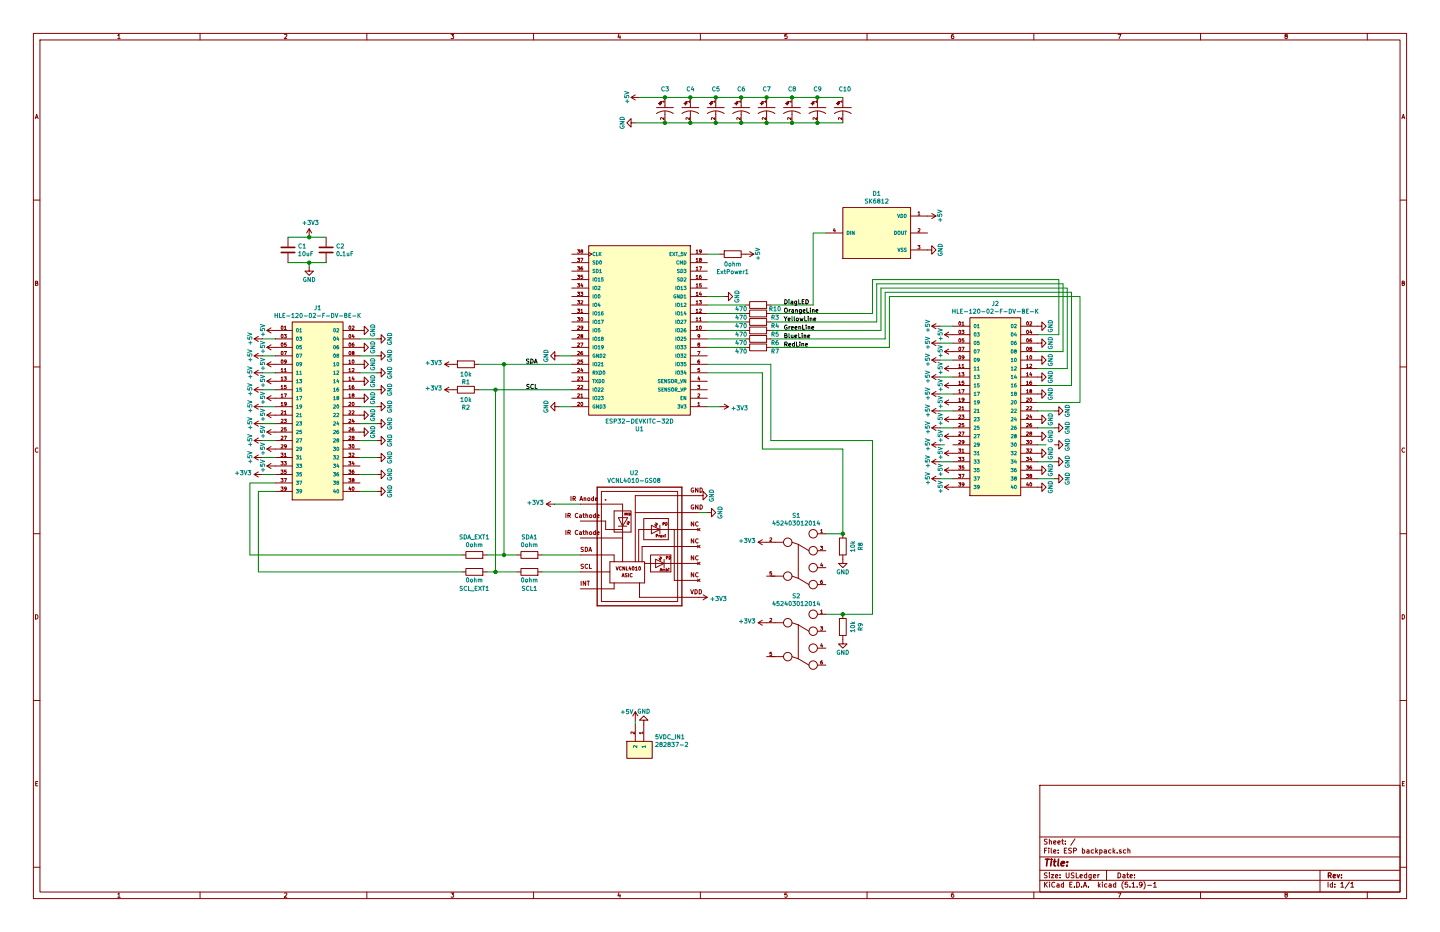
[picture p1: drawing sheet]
EESchema Schematic File Version 4
EELAYER 30 0
EELAYER END
$Descr USLedger 17000 11000
encoding utf-8
Sheet 1 1
Title ""
Date ""
Rev ""
Comp ""
Comment1 ""
Comment2 ""
Comment3 ""
Comment4 ""
$EndDescr
$Comp
L power:+5V #PWR049
U 1 1
P 7500 8500
F 0 "#PWR049" H 7500 8350 50  0001 C CNN
F 1 "+5V" H 7400 8600 50  0000 C CNN
F 2 "" H 7500 8500 50  0001 C CNN
F 3 "" H 7500 8500 50  0001 C CNN
	1    7500 8500
	1    0    0    -1  
$EndComp
Wire Wire Line
	7500 8500 7500 8550
$Comp
L power:GND #PWR050
U 1 1
P 7600 8550
F 0 "#PWR050" H 7600 8300 50  0001 C CNN
F 1 "GND" H 7600 8400 50  0000 C CNN
F 2 "" H 7600 8550 50  0001 C CNN
F 3 "" H 7600 8550 50  0001 C CNN
	1    7600 8550
	-1   0    0    1   
$EndComp
Wire Wire Line
	8500 3000 8350 3000
$Comp
L power:GND #PWR047
U 1 1
P 6600 4800
F 0 "#PWR047" H 6600 4550 50  0001 C CNN
F 1 "GND" H 6600 4650 50  0000 C CNN
F 2 "" H 6600 4800 50  0001 C CNN
F 3 "" H 6600 4800 50  0001 C CNN
	1    6600 4800
	0    1    1    0   
$EndComp
$Comp
L power:GND #PWR046
U 1 1
P 6600 4200
F 0 "#PWR046" H 6600 3950 50  0001 C CNN
F 1 "GND" H 6600 4050 50  0000 C CNN
F 2 "" H 6600 4200 50  0001 C CNN
F 3 "" H 6600 4200 50  0001 C CNN
	1    6600 4200
	0    1    1    0   
$EndComp
Wire Wire Line
	6750 4200 6600 4200
Text Label 9250 4100 0    50   ~ 0
RedLine
Text Label 9250 4000 0    50   ~ 0
BlueLine
Text Label 9250 3900 0    50   ~ 0
GreenLine
Text Label 9250 3800 0    50   ~ 0
YellowLine
Text Label 9250 3700 0    50   ~ 0
OrangeLine
$Comp
L power:+5V #PWR078
U 1 1
P 11250 5750
F 0 "#PWR078" H 11250 5600 50  0001 C CNN
F 1 "+5V" H 11250 5900 50  0000 C CNN
F 2 "" H 11250 5750 50  0001 C CNN
F 3 "" H 11250 5750 50  0001 C CNN
	1    11250 5750
	0    -1   -1   0   
$EndComp
$Comp
L power:+5V #PWR079
U 1 1
P 11250 5550
F 0 "#PWR079" H 11250 5400 50  0001 C CNN
F 1 "+5V" H 11250 5700 50  0000 C CNN
F 2 "" H 11250 5550 50  0001 C CNN
F 3 "" H 11250 5550 50  0001 C CNN
	1    11250 5550
	0    -1   -1   0   
$EndComp
$Comp
L power:+5V #PWR080
U 1 1
P 11250 5350
F 0 "#PWR080" H 11250 5200 50  0001 C CNN
F 1 "+5V" H 11250 5500 50  0000 C CNN
F 2 "" H 11250 5350 50  0001 C CNN
F 3 "" H 11250 5350 50  0001 C CNN
	1    11250 5350
	0    -1   -1   0   
$EndComp
$Comp
L power:+5V #PWR081
U 1 1
P 11250 5150
F 0 "#PWR081" H 11250 5000 50  0001 C CNN
F 1 "+5V" H 11250 5300 50  0000 C CNN
F 2 "" H 11250 5150 50  0001 C CNN
F 3 "" H 11250 5150 50  0001 C CNN
	1    11250 5150
	0    -1   -1   0   
$EndComp
$Comp
L power:+5V #PWR082
U 1 1
P 11250 4950
F 0 "#PWR082" H 11250 4800 50  0001 C CNN
F 1 "+5V" H 11250 5100 50  0000 C CNN
F 2 "" H 11250 4950 50  0001 C CNN
F 3 "" H 11250 4950 50  0001 C CNN
	1    11250 4950
	0    -1   -1   0   
$EndComp
$Comp
L power:+5V #PWR088
U 1 1
P 11100 5650
F 0 "#PWR088" H 11100 5500 50  0001 C CNN
F 1 "+5V" H 11100 5800 50  0000 C CNN
F 2 "" H 11100 5650 50  0001 C CNN
F 3 "" H 11100 5650 50  0001 C CNN
	1    11100 5650
	0    -1   -1   0   
$EndComp
$Comp
L power:+5V #PWR089
U 1 1
P 11100 5450
F 0 "#PWR089" H 11100 5300 50  0001 C CNN
F 1 "+5V" H 11100 5600 50  0000 C CNN
F 2 "" H 11100 5450 50  0001 C CNN
F 3 "" H 11100 5450 50  0001 C CNN
	1    11100 5450
	0    -1   -1   0   
$EndComp
$Comp
L power:+5V #PWR090
U 1 1
P 11100 5250
F 0 "#PWR090" H 11100 5100 50  0001 C CNN
F 1 "+5V" H 11100 5400 50  0000 C CNN
F 2 "" H 11100 5250 50  0001 C CNN
F 3 "" H 11100 5250 50  0001 C CNN
	1    11100 5250
	0    -1   -1   0   
$EndComp
$Comp
L power:+5V #PWR091
U 1 1
P 11100 5050
F 0 "#PWR091" H 11100 4900 50  0001 C CNN
F 1 "+5V" H 11100 5200 50  0000 C CNN
F 2 "" H 11100 5050 50  0001 C CNN
F 3 "" H 11100 5050 50  0001 C CNN
	1    11100 5050
	0    -1   -1   0   
$EndComp
$Comp
L power:+5V #PWR092
U 1 1
P 11100 4850
F 0 "#PWR092" H 11100 4700 50  0001 C CNN
F 1 "+5V" H 11100 5000 50  0000 C CNN
F 2 "" H 11100 4850 50  0001 C CNN
F 3 "" H 11100 4850 50  0001 C CNN
	1    11100 4850
	0    -1   -1   0   
$EndComp
Wire Wire Line
	11100 5650 11250 5650
Wire Wire Line
	11100 5450 11250 5450
Wire Wire Line
	11100 5250 11150 5250
Wire Wire Line
	11100 5050 11250 5050
Wire Wire Line
	11100 4850 11250 4850
$Comp
L power:+5V #PWR011
U 1 1
P 3250 3900
F 0 "#PWR011" H 3250 3750 50  0001 C CNN
F 1 "+5V" H 3250 4050 50  0000 C CNN
F 2 "" H 3250 3900 50  0001 C CNN
F 3 "" H 3250 3900 50  0001 C CNN
	1    3250 3900
	0    -1   -1   0   
$EndComp
$Comp
L power:+5V #PWR01
U 1 1
P 3100 4000
F 0 "#PWR01" H 3100 3850 50  0001 C CNN
F 1 "+5V" H 3100 4150 50  0000 C CNN
F 2 "" H 3100 4000 50  0001 C CNN
F 3 "" H 3100 4000 50  0001 C CNN
	1    3100 4000
	0    -1   -1   0   
$EndComp
$Comp
L power:+5V #PWR012
U 1 1
P 3250 4100
F 0 "#PWR012" H 3250 3950 50  0001 C CNN
F 1 "+5V" H 3250 4250 50  0000 C CNN
F 2 "" H 3250 4100 50  0001 C CNN
F 3 "" H 3250 4100 50  0001 C CNN
	1    3250 4100
	0    -1   -1   0   
$EndComp
$Comp
L power:+5V #PWR013
U 1 1
P 3250 4300
F 0 "#PWR013" H 3250 4150 50  0001 C CNN
F 1 "+5V" H 3250 4450 50  0000 C CNN
F 2 "" H 3250 4300 50  0001 C CNN
F 3 "" H 3250 4300 50  0001 C CNN
	1    3250 4300
	0    -1   -1   0   
$EndComp
$Comp
L power:+5V #PWR014
U 1 1
P 3250 4500
F 0 "#PWR014" H 3250 4350 50  0001 C CNN
F 1 "+5V" H 3250 4650 50  0000 C CNN
F 2 "" H 3250 4500 50  0001 C CNN
F 3 "" H 3250 4500 50  0001 C CNN
	1    3250 4500
	0    -1   -1   0   
$EndComp
$Comp
L power:+5V #PWR015
U 1 1
P 3250 4700
F 0 "#PWR015" H 3250 4550 50  0001 C CNN
F 1 "+5V" H 3250 4850 50  0000 C CNN
F 2 "" H 3250 4700 50  0001 C CNN
F 3 "" H 3250 4700 50  0001 C CNN
	1    3250 4700
	0    -1   -1   0   
$EndComp
$Comp
L power:+5V #PWR016
U 1 1
P 3250 4900
F 0 "#PWR016" H 3250 4750 50  0001 C CNN
F 1 "+5V" H 3250 5050 50  0000 C CNN
F 2 "" H 3250 4900 50  0001 C CNN
F 3 "" H 3250 4900 50  0001 C CNN
	1    3250 4900
	0    -1   -1   0   
$EndComp
$Comp
L power:+5V #PWR017
U 1 1
P 3250 5100
F 0 "#PWR017" H 3250 4950 50  0001 C CNN
F 1 "+5V" H 3250 5250 50  0000 C CNN
F 2 "" H 3250 5100 50  0001 C CNN
F 3 "" H 3250 5100 50  0001 C CNN
	1    3250 5100
	0    -1   -1   0   
$EndComp
$Comp
L power:+5V #PWR018
U 1 1
P 3250 5300
F 0 "#PWR018" H 3250 5150 50  0001 C CNN
F 1 "+5V" H 3250 5450 50  0000 C CNN
F 2 "" H 3250 5300 50  0001 C CNN
F 3 "" H 3250 5300 50  0001 C CNN
	1    3250 5300
	0    -1   -1   0   
$EndComp
$Comp
L power:+5V #PWR019
U 1 1
P 3250 5500
F 0 "#PWR019" H 3250 5350 50  0001 C CNN
F 1 "+5V" H 3250 5650 50  0000 C CNN
F 2 "" H 3250 5500 50  0001 C CNN
F 3 "" H 3250 5500 50  0001 C CNN
	1    3250 5500
	0    -1   -1   0   
$EndComp
$Comp
L power:+5V #PWR02
U 1 1
P 3100 4200
F 0 "#PWR02" H 3100 4050 50  0001 C CNN
F 1 "+5V" H 3100 4350 50  0000 C CNN
F 2 "" H 3100 4200 50  0001 C CNN
F 3 "" H 3100 4200 50  0001 C CNN
	1    3100 4200
	0    -1   -1   0   
$EndComp
$Comp
L power:+5V #PWR03
U 1 1
P 3100 4400
F 0 "#PWR03" H 3100 4250 50  0001 C CNN
F 1 "+5V" H 3100 4550 50  0000 C CNN
F 2 "" H 3100 4400 50  0001 C CNN
F 3 "" H 3100 4400 50  0001 C CNN
	1    3100 4400
	0    -1   -1   0   
$EndComp
$Comp
L power:+5V #PWR04
U 1 1
P 3100 4600
F 0 "#PWR04" H 3100 4450 50  0001 C CNN
F 1 "+5V" H 3100 4750 50  0000 C CNN
F 2 "" H 3100 4600 50  0001 C CNN
F 3 "" H 3100 4600 50  0001 C CNN
	1    3100 4600
	0    -1   -1   0   
$EndComp
$Comp
L power:+5V #PWR05
U 1 1
P 3100 4800
F 0 "#PWR05" H 3100 4650 50  0001 C CNN
F 1 "+5V" H 3100 4950 50  0000 C CNN
F 2 "" H 3100 4800 50  0001 C CNN
F 3 "" H 3100 4800 50  0001 C CNN
	1    3100 4800
	0    -1   -1   0   
$EndComp
$Comp
L power:+5V #PWR06
U 1 1
P 3100 5000
F 0 "#PWR06" H 3100 4850 50  0001 C CNN
F 1 "+5V" H 3100 5150 50  0000 C CNN
F 2 "" H 3100 5000 50  0001 C CNN
F 3 "" H 3100 5000 50  0001 C CNN
	1    3100 5000
	0    -1   -1   0   
$EndComp
$Comp
L power:+5V #PWR07
U 1 1
P 3100 5200
F 0 "#PWR07" H 3100 5050 50  0001 C CNN
F 1 "+5V" H 3100 5350 50  0000 C CNN
F 2 "" H 3100 5200 50  0001 C CNN
F 3 "" H 3100 5200 50  0001 C CNN
	1    3100 5200
	0    -1   -1   0   
$EndComp
$Comp
L power:+5V #PWR08
U 1 1
P 3100 5400
F 0 "#PWR08" H 3100 5250 50  0001 C CNN
F 1 "+5V" H 3100 5550 50  0000 C CNN
F 2 "" H 3100 5400 50  0001 C CNN
F 3 "" H 3100 5400 50  0001 C CNN
	1    3100 5400
	0    -1   -1   0   
$EndComp
Wire Wire Line
	3100 4000 3250 4000
Wire Wire Line
	3100 4200 3250 4200
Wire Wire Line
	3100 4400 3250 4400
Wire Wire Line
	3100 4600 3250 4600
Wire Wire Line
	3100 4800 3250 4800
Wire Wire Line
	3100 5000 3250 5000
Wire Wire Line
	3100 5200 3250 5200
Wire Wire Line
	3100 5400 3250 5400
$Comp
L power:GND #PWR021
U 1 1
P 4250 3900
F 0 "#PWR021" H 4250 3650 50  0001 C CNN
F 1 "GND" H 4250 3750 50  0000 C CNN
F 2 "" H 4250 3900 50  0001 C CNN
F 3 "" H 4250 3900 50  0001 C CNN
	1    4250 3900
	0    -1   -1   0   
$EndComp
$Comp
L power:GND #PWR029
U 1 1
P 4450 4000
F 0 "#PWR029" H 4450 3750 50  0001 C CNN
F 1 "GND" H 4450 3850 50  0000 C CNN
F 2 "" H 4450 4000 50  0001 C CNN
F 3 "" H 4450 4000 50  0001 C CNN
	1    4450 4000
	0    -1   -1   0   
$EndComp
$Comp
L power:GND #PWR022
U 1 1
P 4250 4100
F 0 "#PWR022" H 4250 3850 50  0001 C CNN
F 1 "GND" H 4250 3950 50  0000 C CNN
F 2 "" H 4250 4100 50  0001 C CNN
F 3 "" H 4250 4100 50  0001 C CNN
	1    4250 4100
	0    -1   -1   0   
$EndComp
$Comp
L power:GND #PWR023
U 1 1
P 4250 4300
F 0 "#PWR023" H 4250 4050 50  0001 C CNN
F 1 "GND" H 4250 4150 50  0000 C CNN
F 2 "" H 4250 4300 50  0001 C CNN
F 3 "" H 4250 4300 50  0001 C CNN
	1    4250 4300
	0    -1   -1   0   
$EndComp
$Comp
L power:GND #PWR024
U 1 1
P 4250 4500
F 0 "#PWR024" H 4250 4250 50  0001 C CNN
F 1 "GND" H 4250 4350 50  0000 C CNN
F 2 "" H 4250 4500 50  0001 C CNN
F 3 "" H 4250 4500 50  0001 C CNN
	1    4250 4500
	0    -1   -1   0   
$EndComp
$Comp
L power:GND #PWR025
U 1 1
P 4250 4700
F 0 "#PWR025" H 4250 4450 50  0001 C CNN
F 1 "GND" H 4250 4550 50  0000 C CNN
F 2 "" H 4250 4700 50  0001 C CNN
F 3 "" H 4250 4700 50  0001 C CNN
	1    4250 4700
	0    -1   -1   0   
$EndComp
$Comp
L power:GND #PWR026
U 1 1
P 4250 4900
F 0 "#PWR026" H 4250 4650 50  0001 C CNN
F 1 "GND" H 4250 4750 50  0000 C CNN
F 2 "" H 4250 4900 50  0001 C CNN
F 3 "" H 4250 4900 50  0001 C CNN
	1    4250 4900
	0    -1   -1   0   
$EndComp
$Comp
L power:GND #PWR027
U 1 1
P 4250 5100
F 0 "#PWR027" H 4250 4850 50  0001 C CNN
F 1 "GND" H 4250 4950 50  0000 C CNN
F 2 "" H 4250 5100 50  0001 C CNN
F 3 "" H 4250 5100 50  0001 C CNN
	1    4250 5100
	0    -1   -1   0   
$EndComp
$Comp
L power:GND #PWR030
U 1 1
P 4450 4200
F 0 "#PWR030" H 4450 3950 50  0001 C CNN
F 1 "GND" H 4450 4050 50  0000 C CNN
F 2 "" H 4450 4200 50  0001 C CNN
F 3 "" H 4450 4200 50  0001 C CNN
	1    4450 4200
	0    -1   -1   0   
$EndComp
$Comp
L power:GND #PWR031
U 1 1
P 4450 4400
F 0 "#PWR031" H 4450 4150 50  0001 C CNN
F 1 "GND" H 4450 4250 50  0000 C CNN
F 2 "" H 4450 4400 50  0001 C CNN
F 3 "" H 4450 4400 50  0001 C CNN
	1    4450 4400
	0    -1   -1   0   
$EndComp
$Comp
L power:GND #PWR032
U 1 1
P 4450 4600
F 0 "#PWR032" H 4450 4350 50  0001 C CNN
F 1 "GND" H 4450 4450 50  0000 C CNN
F 2 "" H 4450 4600 50  0001 C CNN
F 3 "" H 4450 4600 50  0001 C CNN
	1    4450 4600
	0    -1   -1   0   
$EndComp
$Comp
L power:GND #PWR033
U 1 1
P 4450 4800
F 0 "#PWR033" H 4450 4550 50  0001 C CNN
F 1 "GND" H 4450 4650 50  0000 C CNN
F 2 "" H 4450 4800 50  0001 C CNN
F 3 "" H 4450 4800 50  0001 C CNN
	1    4450 4800
	0    -1   -1   0   
$EndComp
$Comp
L power:GND #PWR034
U 1 1
P 4450 5000
F 0 "#PWR034" H 4450 4750 50  0001 C CNN
F 1 "GND" H 4450 4850 50  0000 C CNN
F 2 "" H 4450 5000 50  0001 C CNN
F 3 "" H 4450 5000 50  0001 C CNN
	1    4450 5000
	0    -1   -1   0   
$EndComp
$Comp
L power:GND #PWR035
U 1 1
P 4450 5200
F 0 "#PWR035" H 4450 4950 50  0001 C CNN
F 1 "GND" H 4450 5050 50  0000 C CNN
F 2 "" H 4450 5200 50  0001 C CNN
F 3 "" H 4450 5200 50  0001 C CNN
	1    4450 5200
	0    -1   -1   0   
$EndComp
$Comp
L power:GND #PWR036
U 1 1
P 4450 5400
F 0 "#PWR036" H 4450 5150 50  0001 C CNN
F 1 "GND" H 4450 5250 50  0000 C CNN
F 2 "" H 4450 5400 50  0001 C CNN
F 3 "" H 4450 5400 50  0001 C CNN
	1    4450 5400
	0    -1   -1   0   
$EndComp
$Comp
L power:GND #PWR037
U 1 1
P 4450 5600
F 0 "#PWR037" H 4450 5350 50  0001 C CNN
F 1 "GND" H 4450 5450 50  0000 C CNN
F 2 "" H 4450 5600 50  0001 C CNN
F 3 "" H 4450 5600 50  0001 C CNN
	1    4450 5600
	0    -1   -1   0   
$EndComp
$Comp
L power:GND #PWR038
U 1 1
P 4450 5800
F 0 "#PWR038" H 4450 5550 50  0001 C CNN
F 1 "GND" H 4450 5650 50  0000 C CNN
F 2 "" H 4450 5800 50  0001 C CNN
F 3 "" H 4450 5800 50  0001 C CNN
	1    4450 5800
	0    -1   -1   0   
$EndComp
Wire Wire Line
	4250 4000 4450 4000
Wire Wire Line
	4250 4200 4450 4200
Wire Wire Line
	4250 4400 4450 4400
Wire Wire Line
	4250 4600 4450 4600
Wire Wire Line
	4250 4800 4450 4800
Wire Wire Line
	4250 5000 4450 5000
Wire Wire Line
	4250 5200 4450 5200
Wire Wire Line
	4250 5400 4450 5400
Wire Wire Line
	4250 5600 4450 5600
Wire Wire Line
	4250 5800 4450 5800
$Comp
L Device:R ExtPower1
U 1 1
P 8650 3000
F 0 "ExtPower1" V 8857 3000 50  0000 C CNN
F 1 "0ohm" V 8766 3000 50  0000 C CNN
F 2 "Resistor_SMD:R_0603_1608Metric" V 8580 3000 50  0001 C CNN
F 3 "~" H 8650 3000 50  0001 C CNN
	1    8650 3000
	0    1    1    0   
$EndComp
$Comp
L power:+5V #PWR057
U 1 1
P 8800 3000
F 0 "#PWR057" H 8800 2850 50  0001 C CNN
F 1 "+5V" H 8800 3150 50  0000 C CNN
F 2 "" H 8800 3000 50  0001 C CNN
F 3 "" H 8800 3000 50  0001 C CNN
	1    8800 3000
	0    1    1    0   
$EndComp
$Comp
L _esp-backpack-custom-schematic-library:VCNL4010-GS08 U2
U 1 1
P 7550 6450
F 0 "U2" H 7486 7320 50  0000 C CNN
F 1 "VCNL4010-GS08" H 7486 7229 50  0000 C CNN
F 2 "Custom Libraries:XDCR_VCNL4010-GS08" H 7550 6450 50  0001 L BNN
F 3 "" H 7550 6450 50  0001 L BNN
F 4 "1.6" H 7550 6450 50  0001 L BNN "PARTREV"
F 5 "Manufacturer Recommendation" H 7550 6450 50  0001 L BNN "STANDARD"
F 6 "VISHAY" H 7550 6450 50  0001 L BNN "MANUFACTURER"
	1    7550 6450
	1    0    0    -1  
$EndComp
$Comp
L power:GND #PWR052
U 1 1
P 8250 5850
F 0 "#PWR052" H 8250 5600 50  0001 C CNN
F 1 "GND" H 8250 5700 50  0000 C CNN
F 2 "" H 8250 5850 50  0001 C CNN
F 3 "" H 8250 5850 50  0001 C CNN
	1    8250 5850
	0    -1   -1   0   
$EndComp
$Comp
L power:GND #PWR054
U 1 1
P 8350 6050
F 0 "#PWR054" H 8350 5800 50  0001 C CNN
F 1 "GND" H 8350 5900 50  0000 C CNN
F 2 "" H 8350 6050 50  0001 C CNN
F 3 "" H 8350 6050 50  0001 C CNN
	1    8350 6050
	0    -1   -1   0   
$EndComp
Wire Wire Line
	8250 6050 8350 6050
$Comp
L Device:R SDA1
U 1 1
P 6250 6550
F 0 "SDA1" V 6457 6550 50  0000 C CNN
F 1 "0ohm" V 6366 6550 50  0000 C CNN
F 2 "Resistor_SMD:R_0603_1608Metric" V 6180 6550 50  0001 C CNN
F 3 "~" H 6250 6550 50  0001 C CNN
	1    6250 6550
	0    -1   -1   0   
$EndComp
$Comp
L Device:R SCL1
U 1 1
P 6250 6750
F 0 "SCL1" V 6050 6750 50  0000 C CNN
F 1 "0ohm" V 6150 6750 50  0000 C CNN
F 2 "Resistor_SMD:R_0603_1608Metric" V 6180 6750 50  0001 C CNN
F 3 "~" H 6250 6750 50  0001 C CNN
	1    6250 6750
	0    -1   -1   0   
$EndComp
Wire Wire Line
	6850 6550 6400 6550
Wire Wire Line
	6400 6750 6850 6750
$Comp
L power:+3V3 #PWR055
U 1 1
P 8500 4800
F 0 "#PWR055" H 8500 4650 50  0001 C CNN
F 1 "+3V3" V 8515 4928 50  0000 L CNN
F 2 "" H 8500 4800 50  0001 C CNN
F 3 "" H 8500 4800 50  0001 C CNN
	1    8500 4800
	0    1    1    0   
$EndComp
$Comp
L power:+3V3 #PWR045
U 1 1
P 6550 5950
F 0 "#PWR045" H 6550 5800 50  0001 C CNN
F 1 "+3V3" V 6565 6078 50  0000 L CNN
F 2 "" H 6550 5950 50  0001 C CNN
F 3 "" H 6550 5950 50  0001 C CNN
	1    6550 5950
	0    -1   -1   0   
$EndComp
$Comp
L power:+3V3 #PWR053
U 1 1
P 8250 7050
F 0 "#PWR053" H 8250 6900 50  0001 C CNN
F 1 "+3V3" V 8265 7178 50  0000 L CNN
F 2 "" H 8250 7050 50  0001 C CNN
F 3 "" H 8250 7050 50  0001 C CNN
	1    8250 7050
	0    1    1    0   
$EndComp
$Comp
L Device:R R2
U 1 1
P 5500 4600
F 0 "R2" V 5707 4600 50  0000 C CNN
F 1 "10k" V 5616 4600 50  0000 C CNN
F 2 "Resistor_SMD:R_0603_1608Metric" V 5430 4600 50  0001 C CNN
F 3 "~" H 5500 4600 50  0001 C CNN
	1    5500 4600
	0    1    1    0   
$EndComp
$Comp
L Device:R R1
U 1 1
P 5500 4300
F 0 "R1" V 5707 4300 50  0000 C CNN
F 1 "10k" V 5616 4300 50  0000 C CNN
F 2 "Resistor_SMD:R_0603_1608Metric" V 5430 4300 50  0001 C CNN
F 3 "~" H 5500 4300 50  0001 C CNN
	1    5500 4300
	0    1    1    0   
$EndComp
$Comp
L power:+3V3 #PWR042
U 1 1
P 5350 4600
F 0 "#PWR042" H 5350 4450 50  0001 C CNN
F 1 "+3V3" V 5365 4728 50  0000 L CNN
F 2 "" H 5350 4600 50  0001 C CNN
F 3 "" H 5350 4600 50  0001 C CNN
	1    5350 4600
	0    -1   -1   0   
$EndComp
$Comp
L power:+3V3 #PWR041
U 1 1
P 5350 4300
F 0 "#PWR041" H 5350 4150 50  0001 C CNN
F 1 "+3V3" V 5365 4428 50  0000 L CNN
F 2 "" H 5350 4300 50  0001 C CNN
F 3 "" H 5350 4300 50  0001 C CNN
	1    5350 4300
	0    -1   -1   0   
$EndComp
Text Label 6350 4600 2    50   ~ 0
SCL
Text Label 6350 4300 2    50   ~ 0
SDA
Wire Wire Line
	6550 5950 6850 5950
$Comp
L Device:R SDA_EXT1
U 1 1
P 5600 6550
F 0 "SDA_EXT1" V 5807 6550 50  0000 C CNN
F 1 "0ohm" V 5716 6550 50  0000 C CNN
F 2 "Resistor_SMD:R_0603_1608Metric" V 5530 6550 50  0001 C CNN
F 3 "~" H 5600 6550 50  0001 C CNN
	1    5600 6550
	0    -1   -1   0   
$EndComp
$Comp
L Device:R SCL_EXT1
U 1 1
P 5600 6750
F 0 "SCL_EXT1" V 5400 6750 50  0000 C CNN
F 1 "0ohm" V 5500 6750 50  0000 C CNN
F 2 "Resistor_SMD:R_0603_1608Metric" V 5530 6750 50  0001 C CNN
F 3 "~" H 5600 6750 50  0001 C CNN
	1    5600 6750
	0    -1   -1   0   
$EndComp
Wire Wire Line
	5750 6550 5950 6550
Connection ~ 5950 6550
Wire Wire Line
	5950 6550 6100 6550
Wire Wire Line
	5750 6750 5850 6750
Connection ~ 5850 6750
Wire Wire Line
	5850 6750 6100 6750
$Comp
L Device:C C1
U 1 1
P 3400 2950
F 0 "C1" H 3515 2996 50  0000 L CNN
F 1 "10uF" H 3515 2905 50  0000 L CNN
F 2 "Capacitor_SMD:C_0603_1608Metric" H 3438 2800 50  0001 C CNN
F 3 "~" H 3400 2950 50  0001 C CNN
	1    3400 2950
	1    0    0    -1  
$EndComp
$Comp
L Device:C C2
U 1 1
P 3850 2950
F 0 "C2" H 3965 2996 50  0000 L CNN
F 1 "0.1uF" H 3965 2905 50  0000 L CNN
F 2 "Capacitor_SMD:C_0805_2012Metric" H 3888 2800 50  0001 C CNN
F 3 "~" H 3850 2950 50  0001 C CNN
	1    3850 2950
	1    0    0    -1  
$EndComp
$Comp
L power:+3V3 #PWR039
U 1 1
P 3650 2800
F 0 "#PWR039" H 3650 2650 50  0001 C CNN
F 1 "+3V3" H 3665 2973 50  0000 C CNN
F 2 "" H 3650 2800 50  0001 C CNN
F 3 "" H 3650 2800 50  0001 C CNN
	1    3650 2800
	1    0    0    -1  
$EndComp
Wire Wire Line
	3400 2800 3650 2800
Connection ~ 3650 2800
Wire Wire Line
	3650 2800 3850 2800
$Comp
L power:GND #PWR040
U 1 1
P 3650 3150
F 0 "#PWR040" H 3650 2900 50  0001 C CNN
F 1 "GND" H 3650 3000 50  0000 C CNN
F 2 "" H 3650 3150 50  0001 C CNN
F 3 "" H 3650 3150 50  0001 C CNN
	1    3650 3150
	1    0    0    -1  
$EndComp
Wire Wire Line
	3400 3100 3650 3100
Wire Wire Line
	3650 3150 3650 3100
Connection ~ 3650 3100
Wire Wire Line
	3650 3100 3850 3100
$Comp
L Device:R R6
U 1 1
P 8950 4000
F 0 "R6" V 8900 3800 50  0000 C CNN
F 1 "470" V 8900 4200 50  0000 C CNN
F 2 "Resistor_SMD:R_0603_1608Metric" V 8880 4000 50  0001 C CNN
F 3 "~" H 8950 4000 50  0001 C CNN
	1    8950 4000
	0    -1   -1   0   
$EndComp
$Comp
L Device:R R5
U 1 1
P 8950 3900
F 0 "R5" V 8900 3700 50  0000 C CNN
F 1 "470" V 8900 4100 50  0000 C CNN
F 2 "Resistor_SMD:R_0603_1608Metric" V 8880 3900 50  0001 C CNN
F 3 "~" H 8950 3900 50  0001 C CNN
	1    8950 3900
	0    -1   -1   0   
$EndComp
$Comp
L Device:R R4
U 1 1
P 8950 3800
F 0 "R4" V 8900 3600 50  0000 C CNN
F 1 "470" V 8900 4000 50  0000 C CNN
F 2 "Resistor_SMD:R_0603_1608Metric" V 8880 3800 50  0001 C CNN
F 3 "~" H 8950 3800 50  0001 C CNN
	1    8950 3800
	0    -1   -1   0   
$EndComp
$Comp
L Device:R R3
U 1 1
P 8950 3700
F 0 "R3" V 8900 3500 50  0000 C CNN
F 1 "470" V 8900 3900 50  0000 C CNN
F 2 "Resistor_SMD:R_0603_1608Metric" V 8880 3700 50  0001 C CNN
F 3 "~" H 8950 3700 50  0001 C CNN
	1    8950 3700
	0    -1   -1   0   
$EndComp
$Comp
L _esp-backpack-custom-schematic-library:HLE-120-02-F-DV-BE-K J1
U 1 1
P 3750 4800
F 0 "J1" H 3750 5967 50  0000 C CNN
F 1 "HLE-120-02-F-DV-BE-K" H 3750 5876 50  0000 C CNN
F 2 "Custom Libraries:SAMTEC_HLE-120-02-F-DV-BE-K" H 3750 4800 50  0001 L BNN
F 3 "" H 3750 4800 50  0001 L BNN
F 4 "SAMTEC" H 3750 4800 50  0001 L BNN "MANUFACTURER"
	1    3750 4800
	1    0    0    -1  
$EndComp
$Comp
L power:+5V #PWR044
U 1 1
P 7550 1150
F 0 "#PWR044" H 7550 1000 50  0001 C CNN
F 1 "+5V" H 7550 1300 50  0000 C CNN
F 2 "" H 7550 1150 50  0001 C CNN
F 3 "" H 7550 1150 50  0001 C CNN
	1    7550 1150
	0    -1   -1   0   
$EndComp
$Comp
L power:GND #PWR043
U 1 1
P 7500 1450
F 0 "#PWR043" H 7500 1200 50  0001 C CNN
F 1 "GND" H 7500 1300 50  0000 C CNN
F 2 "" H 7500 1450 50  0001 C CNN
F 3 "" H 7500 1450 50  0001 C CNN
	1    7500 1450
	0    1    1    0   
$EndComp
$Comp
L _esp-backpack-custom-schematic-library:HLE-120-02-F-DV-BE-K J2
U 1 1
P 11750 4750
F 0 "J2" H 11750 5917 50  0000 C CNN
F 1 "HLE-120-02-F-DV-BE-K" H 11750 5826 50  0000 C CNN
F 2 "Custom Libraries:SAMTEC_HLE-120-02-F-DV-BE-K" H 11750 4750 50  0001 L BNN
F 3 "" H 11750 4750 50  0001 L BNN
F 4 "SAMTEC" H 11750 4750 50  0001 L BNN "MANUFACTURER"
	1    11750 4750
	1    0    0    -1  
$EndComp
$Comp
L Device:R R7
U 1 1
P 8950 4100
F 0 "R7" V 8900 3900 50  0000 C CNN
F 1 "470" V 8900 4300 50  0000 C CNN
F 2 "Resistor_SMD:R_0603_1608Metric" V 8880 4100 50  0001 C CNN
F 3 "~" H 8950 4100 50  0001 C CNN
	1    8950 4100
	0    -1   -1   0   
$EndComp
$Comp
L _esp-backpack-custom-schematic-library:ESP32-DEVKITC-32D U1
U 1 1
P 7550 3900
F 0 "U1" H 7550 5067 50  0000 C CNN
F 1 "ESP32-DEVKITC-32D" H 7550 4976 50  0000 C CNN
F 2 "Custom Libraries:MODULE_ESP32-DEVKITC-32D" H 7550 3900 50  0001 L BNN
F 3 "" H 7550 3900 50  0001 L BNN
F 4 "4" H 7550 3900 50  0001 L BNN "PARTREV"
F 5 "Espressif Systems" H 7550 3900 50  0001 L BNN "MANUFACTURER"
	1    7550 3900
	-1   0    0    1   
$EndComp
Wire Wire Line
	8350 4800 8500 4800
Wire Wire Line
	6600 4800 6750 4800
$Comp
L power:GND #PWR056
U 1 1
P 8550 3500
F 0 "#PWR056" H 8550 3250 50  0001 C CNN
F 1 "GND" H 8550 3350 50  0000 C CNN
F 2 "" H 8550 3500 50  0001 C CNN
F 3 "" H 8550 3500 50  0001 C CNN
	1    8550 3500
	0    -1   -1   0   
$EndComp
Wire Wire Line
	8550 3500 8350 3500
$Comp
L power:GND #PWR068
U 1 1
P 12250 5750
F 0 "#PWR068" H 12250 5500 50  0001 C CNN
F 1 "GND" H 12250 5600 50  0000 C CNN
F 2 "" H 12250 5750 50  0001 C CNN
F 3 "" H 12250 5750 50  0001 C CNN
	1    12250 5750
	0    -1   -1   0   
$EndComp
$Comp
L power:GND #PWR069
U 1 1
P 12250 5550
F 0 "#PWR069" H 12250 5300 50  0001 C CNN
F 1 "GND" H 12250 5400 50  0000 C CNN
F 2 "" H 12250 5550 50  0001 C CNN
F 3 "" H 12250 5550 50  0001 C CNN
	1    12250 5550
	0    -1   -1   0   
$EndComp
$Comp
L power:GND #PWR059
U 1 1
P 12450 5450
F 0 "#PWR059" H 12450 5200 50  0001 C CNN
F 1 "GND" H 12450 5300 50  0000 C CNN
F 2 "" H 12450 5450 50  0001 C CNN
F 3 "" H 12450 5450 50  0001 C CNN
	1    12450 5450
	0    -1   -1   0   
$EndComp
$Comp
L power:GND #PWR061
U 1 1
P 12450 5050
F 0 "#PWR061" H 12450 4800 50  0001 C CNN
F 1 "GND" H 12450 4900 50  0000 C CNN
F 2 "" H 12450 5050 50  0001 C CNN
F 3 "" H 12450 5050 50  0001 C CNN
	1    12450 5050
	0    -1   -1   0   
$EndComp
$Comp
L power:GND #PWR062
U 1 1
P 12450 4850
F 0 "#PWR062" H 12450 4600 50  0001 C CNN
F 1 "GND" H 12450 4700 50  0000 C CNN
F 2 "" H 12450 4850 50  0001 C CNN
F 3 "" H 12450 4850 50  0001 C CNN
	1    12450 4850
	0    -1   -1   0   
$EndComp
$Comp
L power:GND #PWR070
U 1 1
P 12250 5350
F 0 "#PWR070" H 12250 5100 50  0001 C CNN
F 1 "GND" H 12250 5200 50  0000 C CNN
F 2 "" H 12250 5350 50  0001 C CNN
F 3 "" H 12250 5350 50  0001 C CNN
	1    12250 5350
	0    -1   -1   0   
$EndComp
$Comp
L power:GND #PWR071
U 1 1
P 12250 5150
F 0 "#PWR071" H 12250 4900 50  0001 C CNN
F 1 "GND" H 12250 5000 50  0000 C CNN
F 2 "" H 12250 5150 50  0001 C CNN
F 3 "" H 12250 5150 50  0001 C CNN
	1    12250 5150
	0    -1   -1   0   
$EndComp
$Comp
L power:GND #PWR072
U 1 1
P 12250 4950
F 0 "#PWR072" H 12250 4700 50  0001 C CNN
F 1 "GND" H 12250 4800 50  0000 C CNN
F 2 "" H 12250 4950 50  0001 C CNN
F 3 "" H 12250 4950 50  0001 C CNN
	1    12250 4950
	0    -1   -1   0   
$EndComp
Wire Wire Line
	12450 5650 12250 5650
Wire Wire Line
	12450 5450 12250 5450
Wire Wire Line
	12450 5050 12250 5050
Wire Wire Line
	12450 4850 12250 4850
Wire Wire Line
	5650 4300 5950 4300
Wire Wire Line
	5650 4600 5850 4600
Wire Wire Line
	5850 4600 5850 6750
Connection ~ 5850 4600
Wire Wire Line
	5850 4600 6750 4600
Wire Wire Line
	5950 4300 5950 6550
Connection ~ 5950 4300
Wire Wire Line
	5950 4300 6750 4300
$Comp
L power:GND #PWR060
U 1 1
P 12450 5250
F 0 "#PWR060" H 12450 5000 50  0001 C CNN
F 1 "GND" H 12450 5100 50  0000 C CNN
F 2 "" H 12450 5250 50  0001 C CNN
F 3 "" H 12450 5250 50  0001 C CNN
	1    12450 5250
	0    -1   -1   0   
$EndComp
$Comp
L power:GND #PWR058
U 1 1
P 12450 5650
F 0 "#PWR058" H 12450 5400 50  0001 C CNN
F 1 "GND" H 12450 5500 50  0000 C CNN
F 2 "" H 12450 5650 50  0001 C CNN
F 3 "" H 12450 5650 50  0001 C CNN
	1    12450 5650
	0    -1   -1   0   
$EndComp
Wire Wire Line
	12350 5250 12250 5250
$Comp
L _esp-backpack-custom-schematic-library:452403012014 S1
U 1 1
P 9450 6600
F 0 "S1" H 9400 7117 50  0000 C CNN
F 1 "452403012014" H 9400 7026 50  0000 C CNN
F 2 "Custom Libraries:452403012014" H 9450 6600 50  0001 L BNN
F 3 "" H 9450 6600 50  0001 L BNN
	1    9450 6600
	1    0    0    -1  
$EndComp
$Comp
L _esp-backpack-custom-schematic-library:SK6812 D1
U 1 1
P 10350 2750
F 0 "D1" H 10350 3217 50  0000 C CNN
F 1 "SK6812" H 10350 3126 50  0000 C CNN
F 2 "Custom Libraries:LED_SK6812" H 10350 2750 50  0001 L BNN
F 3 "" H 10350 2750 50  0001 L BNN
F 4 "Shenzhen LED Color" H 10350 2750 50  0001 L BNN "MANUFACTURER"
F 5 "03" H 10350 2750 50  0001 L BNN "PARTREV"
F 6 "Manufacturer Recommendations" H 10350 2750 50  0001 L BNN "STANDARD"
F 7 "1.7 mm" H 10350 2750 50  0001 L BNN "MAXIMUM_PACKAGE_HEIGHT"
	1    10350 2750
	1    0    0    -1  
$EndComp
$Comp
L _esp-backpack-custom-schematic-library:452403012014 S2
U 1 1
P 9450 7550
F 0 "S2" H 9400 8067 50  0000 C CNN
F 1 "452403012014" H 9400 7976 50  0000 C CNN
F 2 "Custom Libraries:452403012014" H 9450 7550 50  0001 L BNN
F 3 "" H 9450 7550 50  0001 L BNN
	1    9450 7550
	1    0    0    -1  
$EndComp
$Comp
L Device:R R10
U 1 1
P 8950 3600
F 0 "R10" V 8900 3400 50  0000 C CNN
F 1 "470" V 8900 3800 50  0000 C CNN
F 2 "Resistor_SMD:R_0603_1608Metric" V 8880 3600 50  0001 C CNN
F 3 "~" H 8950 3600 50  0001 C CNN
	1    8950 3600
	0    -1   -1   0   
$EndComp
Wire Wire Line
	9100 3600 9600 3600
$Comp
L power:GND #PWR097
U 1 1
P 10950 2950
F 0 "#PWR097" H 10950 2700 50  0001 C CNN
F 1 "GND" H 10950 2800 50  0000 C CNN
F 2 "" H 10950 2950 50  0001 C CNN
F 3 "" H 10950 2950 50  0001 C CNN
	1    10950 2950
	0    -1   -1   0   
$EndComp
$Comp
L power:+5V #PWR096
U 1 1
P 10950 2550
F 0 "#PWR096" H 10950 2400 50  0001 C CNN
F 1 "+5V" H 10950 2700 50  0000 C CNN
F 2 "" H 10950 2550 50  0001 C CNN
F 3 "" H 10950 2550 50  0001 C CNN
	1    10950 2550
	0    1    1    0   
$EndComp
$Comp
L power:+3V3 #PWR093
U 1 1
P 9050 6400
F 0 "#PWR093" H 9050 6250 50  0001 C CNN
F 1 "+3V3" V 9065 6528 50  0000 L CNN
F 2 "" H 9050 6400 50  0001 C CNN
F 3 "" H 9050 6400 50  0001 C CNN
	1    9050 6400
	0    -1   -1   0   
$EndComp
$Comp
L power:+3V3 #PWR095
U 1 1
P 9050 7350
F 0 "#PWR095" H 9050 7200 50  0001 C CNN
F 1 "+3V3" V 9065 7478 50  0000 L CNN
F 2 "" H 9050 7350 50  0001 C CNN
F 3 "" H 9050 7350 50  0001 C CNN
	1    9050 7350
	0    -1   -1   0   
$EndComp
Wire Wire Line
	9750 6300 9950 6300
$Comp
L Device:R R9
U 1 1
P 9950 7400
F 0 "R9" V 10157 7400 50  0000 C CNN
F 1 "10k" V 10066 7400 50  0000 C CNN
F 2 "Resistor_SMD:R_0603_1608Metric" V 9880 7400 50  0001 C CNN
F 3 "~" H 9950 7400 50  0001 C CNN
	1    9950 7400
	1    0    0    -1  
$EndComp
$Comp
L power:GND #PWR098
U 1 1
P 9950 7550
F 0 "#PWR098" H 9950 7300 50  0001 C CNN
F 1 "GND" H 9950 7400 50  0000 C CNN
F 2 "" H 9950 7550 50  0001 C CNN
F 3 "" H 9950 7550 50  0001 C CNN
	1    9950 7550
	1    0    0    -1  
$EndComp
$Comp
L power:GND #PWR094
U 1 1
P 9950 6600
F 0 "#PWR094" H 9950 6350 50  0001 C CNN
F 1 "GND" H 9950 6450 50  0000 C CNN
F 2 "" H 9950 6600 50  0001 C CNN
F 3 "" H 9950 6600 50  0001 C CNN
	1    9950 6600
	1    0    0    -1  
$EndComp
Text Label 9250 3600 0    50   ~ 0
DiagLED
$Comp
L Device:R R8
U 1 1
P 9950 6450
F 0 "R8" V 10157 6450 50  0000 C CNN
F 1 "10k" V 10066 6450 50  0000 C CNN
F 2 "Resistor_SMD:R_0603_1608Metric" V 9880 6450 50  0001 C CNN
F 3 "~" H 9950 6450 50  0001 C CNN
	1    9950 6450
	1    0    0    -1  
$EndComp
Wire Wire Line
	9950 5300 9000 5300
Wire Wire Line
	9000 4400 8350 4400
Wire Wire Line
	9950 5300 9950 6300
Connection ~ 9950 6300
Wire Wire Line
	9750 7250 9950 7250
Wire Wire Line
	9950 7250 10300 7250
Connection ~ 9950 7250
Wire Wire Line
	9100 5200 10300 5200
Wire Wire Line
	10300 5200 10300 7250
Wire Wire Line
	8350 4300 9100 4300
Wire Wire Line
	10500 3500 12750 3500
Wire Wire Line
	12750 3500 12750 4750
Wire Wire Line
	12750 4750 12250 4750
Wire Wire Line
	10450 3450 12650 3450
Wire Wire Line
	12650 3450 12650 4550
Wire Wire Line
	12650 4550 12250 4550
Wire Wire Line
	10400 3400 12600 3400
Wire Wire Line
	12600 3400 12600 4350
Wire Wire Line
	12600 4350 12250 4350
Wire Wire Line
	10350 3350 12550 3350
Wire Wire Line
	12550 3350 12550 4150
Wire Wire Line
	12550 4150 12250 4150
Wire Wire Line
	10300 3300 12500 3300
Wire Wire Line
	12500 3300 12500 3950
Wire Wire Line
	12500 3950 12250 3950
$Comp
L power:GND #PWR0101
U 1 1
P 12250 4650
F 0 "#PWR0101" H 12250 4400 50  0001 C CNN
F 1 "GND" H 12250 4500 50  0000 C CNN
F 2 "" H 12250 4650 50  0001 C CNN
F 3 "" H 12250 4650 50  0001 C CNN
	1    12250 4650
	0    -1   -1   0   
$EndComp
$Comp
L power:GND #PWR0102
U 1 1
P 12250 4450
F 0 "#PWR0102" H 12250 4200 50  0001 C CNN
F 1 "GND" H 12250 4300 50  0000 C CNN
F 2 "" H 12250 4450 50  0001 C CNN
F 3 "" H 12250 4450 50  0001 C CNN
	1    12250 4450
	0    -1   -1   0   
$EndComp
$Comp
L power:GND #PWR0103
U 1 1
P 12250 4250
F 0 "#PWR0103" H 12250 4000 50  0001 C CNN
F 1 "GND" H 12250 4100 50  0000 C CNN
F 2 "" H 12250 4250 50  0001 C CNN
F 3 "" H 12250 4250 50  0001 C CNN
	1    12250 4250
	0    -1   -1   0   
$EndComp
$Comp
L power:GND #PWR0104
U 1 1
P 12250 4050
F 0 "#PWR0104" H 12250 3800 50  0001 C CNN
F 1 "GND" H 12250 3900 50  0000 C CNN
F 2 "" H 12250 4050 50  0001 C CNN
F 3 "" H 12250 4050 50  0001 C CNN
	1    12250 4050
	0    -1   -1   0   
$EndComp
$Comp
L power:GND #PWR0105
U 1 1
P 12250 3850
F 0 "#PWR0105" H 12250 3600 50  0001 C CNN
F 1 "GND" H 12250 3700 50  0000 C CNN
F 2 "" H 12250 3850 50  0001 C CNN
F 3 "" H 12250 3850 50  0001 C CNN
	1    12250 3850
	0    -1   -1   0   
$EndComp
$Comp
L power:+5V #PWR0106
U 1 1
P 11250 4750
F 0 "#PWR0106" H 11250 4600 50  0001 C CNN
F 1 "+5V" H 11250 4900 50  0000 C CNN
F 2 "" H 11250 4750 50  0001 C CNN
F 3 "" H 11250 4750 50  0001 C CNN
	1    11250 4750
	0    -1   -1   0   
$EndComp
$Comp
L power:+5V #PWR0107
U 1 1
P 11250 4550
F 0 "#PWR0107" H 11250 4400 50  0001 C CNN
F 1 "+5V" H 11250 4700 50  0000 C CNN
F 2 "" H 11250 4550 50  0001 C CNN
F 3 "" H 11250 4550 50  0001 C CNN
	1    11250 4550
	0    -1   -1   0   
$EndComp
$Comp
L power:+5V #PWR0108
U 1 1
P 11250 4350
F 0 "#PWR0108" H 11250 4200 50  0001 C CNN
F 1 "+5V" H 11250 4500 50  0000 C CNN
F 2 "" H 11250 4350 50  0001 C CNN
F 3 "" H 11250 4350 50  0001 C CNN
	1    11250 4350
	0    -1   -1   0   
$EndComp
$Comp
L power:+5V #PWR0109
U 1 1
P 11250 4150
F 0 "#PWR0109" H 11250 4000 50  0001 C CNN
F 1 "+5V" H 11250 4300 50  0000 C CNN
F 2 "" H 11250 4150 50  0001 C CNN
F 3 "" H 11250 4150 50  0001 C CNN
	1    11250 4150
	0    -1   -1   0   
$EndComp
$Comp
L power:+5V #PWR0110
U 1 1
P 11250 3950
F 0 "#PWR0110" H 11250 3800 50  0001 C CNN
F 1 "+5V" H 11250 4100 50  0000 C CNN
F 2 "" H 11250 3950 50  0001 C CNN
F 3 "" H 11250 3950 50  0001 C CNN
	1    11250 3950
	0    -1   -1   0   
$EndComp
$Comp
L power:+5V #PWR0111
U 1 1
P 11100 4650
F 0 "#PWR0111" H 11100 4500 50  0001 C CNN
F 1 "+5V" H 11100 4800 50  0000 C CNN
F 2 "" H 11100 4650 50  0001 C CNN
F 3 "" H 11100 4650 50  0001 C CNN
	1    11100 4650
	0    -1   -1   0   
$EndComp
$Comp
L power:+5V #PWR0112
U 1 1
P 11100 4450
F 0 "#PWR0112" H 11100 4300 50  0001 C CNN
F 1 "+5V" H 11100 4600 50  0000 C CNN
F 2 "" H 11100 4450 50  0001 C CNN
F 3 "" H 11100 4450 50  0001 C CNN
	1    11100 4450
	0    -1   -1   0   
$EndComp
$Comp
L power:+5V #PWR0113
U 1 1
P 11100 4250
F 0 "#PWR0113" H 11100 4100 50  0001 C CNN
F 1 "+5V" H 11100 4400 50  0000 C CNN
F 2 "" H 11100 4250 50  0001 C CNN
F 3 "" H 11100 4250 50  0001 C CNN
	1    11100 4250
	0    -1   -1   0   
$EndComp
$Comp
L power:+5V #PWR0114
U 1 1
P 11100 4050
F 0 "#PWR0114" H 11100 3900 50  0001 C CNN
F 1 "+5V" H 11100 4200 50  0000 C CNN
F 2 "" H 11100 4050 50  0001 C CNN
F 3 "" H 11100 4050 50  0001 C CNN
	1    11100 4050
	0    -1   -1   0   
$EndComp
$Comp
L power:+5V #PWR0115
U 1 1
P 11100 3850
F 0 "#PWR0115" H 11100 3700 50  0001 C CNN
F 1 "+5V" H 11100 4000 50  0000 C CNN
F 2 "" H 11100 3850 50  0001 C CNN
F 3 "" H 11100 3850 50  0001 C CNN
	1    11100 3850
	0    -1   -1   0   
$EndComp
Wire Wire Line
	11100 3850 11250 3850
Wire Wire Line
	11250 4050 11100 4050
Wire Wire Line
	11100 4250 11250 4250
Wire Wire Line
	11250 4450 11100 4450
Wire Wire Line
	11100 4650 11250 4650
$Comp
L power:+3V3 #PWR0116
U 1 1
P 3100 5600
F 0 "#PWR0116" H 3100 5450 50  0001 C CNN
F 1 "+3V3" V 3115 5728 50  0000 L CNN
F 2 "" H 3100 5600 50  0001 C CNN
F 3 "" H 3100 5600 50  0001 C CNN
	1    3100 5600
	0    -1   -1   0   
$EndComp
Wire Wire Line
	3100 5600 3250 5600
Wire Wire Line
	5450 6550 2950 6550
Wire Wire Line
	2950 6550 2950 5700
Wire Wire Line
	2950 5700 3250 5700
Wire Wire Line
	3050 6750 3050 5800
Wire Wire Line
	3050 5800 3250 5800
Wire Wire Line
	3050 6750 5450 6750
Wire Wire Line
	8350 3600 8800 3600
Wire Wire Line
	8800 3700 8350 3700
Wire Wire Line
	8350 3800 8800 3800
Wire Wire Line
	8800 3900 8350 3900
Wire Wire Line
	8350 4000 8800 4000
Wire Wire Line
	8800 4100 8350 4100
Wire Wire Line
	9000 4400 9000 5300
Wire Wire Line
	9100 4300 9100 5200
Wire Wire Line
	10400 3400 10400 3900
Wire Wire Line
	10450 3450 10450 4000
Wire Wire Line
	10500 3500 10500 4100
Wire Wire Line
	9100 3700 10300 3700
Wire Wire Line
	10300 3700 10300 3300
Wire Wire Line
	9100 3800 10350 3800
Wire Wire Line
	10350 3800 10350 3350
Wire Wire Line
	9100 3900 10400 3900
Wire Wire Line
	9100 4000 10450 4000
Wire Wire Line
	9100 4100 10500 4100
Wire Wire Line
	9600 3600 9600 2750
Wire Wire Line
	9600 2750 9750 2750
Wire Wire Line
	7500 1450 7850 1450
Wire Wire Line
	7550 1150 7850 1150
$Comp
L _esp-backpack-custom-schematic-library:A765MU158M1ALAE014 C3
U 1 1
P 7950 1250
F 0 "C3" V 7750 1100 50  0000 L CNN
F 1 "A765MU158M1ALAE014" V 8045 1280 50  0001 L CNN
F 2 "_ESP-Backpack-Custom-Libraries:CAP_EEE0JA102P" H 8050 1350 50  0001 C CNN
F 3 "" H 8050 1350 50  0001 C CNN
	1    7950 1250
	0    1    1    0   
$EndComp
Connection ~ 7850 1150
Connection ~ 7850 1450
Wire Wire Line
	7850 1150 8150 1150
Wire Wire Line
	7850 1450 8150 1450
$Comp
L _esp-backpack-custom-schematic-library:A765MU158M1ALAE014 C4
U 1 1
P 8250 1250
F 0 "C4" V 8050 1100 50  0000 L CNN
F 1 "A765MU158M1ALAE014" V 8345 1280 50  0001 L CNN
F 2 "_ESP-Backpack-Custom-Libraries:CAP_EEE0JA102P" H 8350 1350 50  0001 C CNN
F 3 "" H 8350 1350 50  0001 C CNN
	1    8250 1250
	0    1    1    0   
$EndComp
Connection ~ 8150 1150
Wire Wire Line
	8150 1150 8450 1150
Connection ~ 8150 1450
Wire Wire Line
	8150 1450 8450 1450
$Comp
L _esp-backpack-custom-schematic-library:A765MU158M1ALAE014 C5
U 1 1
P 8550 1250
F 0 "C5" V 8350 1100 50  0000 L CNN
F 1 "A765MU158M1ALAE014" V 8645 1280 50  0001 L CNN
F 2 "_ESP-Backpack-Custom-Libraries:CAP_EEE0JA102P" H 8650 1350 50  0001 C CNN
F 3 "" H 8650 1350 50  0001 C CNN
	1    8550 1250
	0    1    1    0   
$EndComp
Connection ~ 8450 1150
Wire Wire Line
	8450 1150 8750 1150
Connection ~ 8450 1450
Wire Wire Line
	8450 1450 8750 1450
$Comp
L _esp-backpack-custom-schematic-library:A765MU158M1ALAE014 C6
U 1 1
P 8850 1250
F 0 "C6" V 8650 1100 50  0000 L CNN
F 1 "A765MU158M1ALAE014" V 8945 1280 50  0001 L CNN
F 2 "_ESP-Backpack-Custom-Libraries:CAP_EEE0JA102P" H 8950 1350 50  0001 C CNN
F 3 "" H 8950 1350 50  0001 C CNN
	1    8850 1250
	0    1    1    0   
$EndComp
Connection ~ 8750 1150
Wire Wire Line
	8750 1150 9050 1150
Connection ~ 8750 1450
Wire Wire Line
	8750 1450 9050 1450
$Comp
L _esp-backpack-custom-schematic-library:A765MU158M1ALAE014 C7
U 1 1
P 9150 1250
F 0 "C7" V 8950 1100 50  0000 L CNN
F 1 "A765MU158M1ALAE014" V 9245 1280 50  0001 L CNN
F 2 "_ESP-Backpack-Custom-Libraries:CAP_EEE0JA102P" H 9250 1350 50  0001 C CNN
F 3 "" H 9250 1350 50  0001 C CNN
	1    9150 1250
	0    1    1    0   
$EndComp
Connection ~ 9050 1150
Wire Wire Line
	9050 1150 9350 1150
Connection ~ 9050 1450
Wire Wire Line
	9050 1450 9350 1450
$Comp
L _esp-backpack-custom-schematic-library:A765MU158M1ALAE014 C8
U 1 1
P 9450 1250
F 0 "C8" V 9250 1100 50  0000 L CNN
F 1 "A765MU158M1ALAE014" V 9545 1280 50  0001 L CNN
F 2 "_ESP-Backpack-Custom-Libraries:CAP_EEE0JA102P" H 9550 1350 50  0001 C CNN
F 3 "" H 9550 1350 50  0001 C CNN
	1    9450 1250
	0    1    1    0   
$EndComp
Connection ~ 9350 1150
Wire Wire Line
	9350 1150 9650 1150
Connection ~ 9350 1450
Wire Wire Line
	9350 1450 9650 1450
$Comp
L _esp-backpack-custom-schematic-library:A765MU158M1ALAE014 C9
U 1 1
P 9750 1250
F 0 "C9" V 9550 1100 50  0000 L CNN
F 1 "A765MU158M1ALAE014" V 9845 1280 50  0001 L CNN
F 2 "_ESP-Backpack-Custom-Libraries:CAP_EEE0JA102P" H 9850 1350 50  0001 C CNN
F 3 "" H 9850 1350 50  0001 C CNN
	1    9750 1250
	0    1    1    0   
$EndComp
Connection ~ 9650 1150
Wire Wire Line
	9650 1150 9950 1150
Connection ~ 9650 1450
Wire Wire Line
	9650 1450 9950 1450
$Comp
L _esp-backpack-custom-schematic-library:A765MU158M1ALAE014 C10
U 1 1
P 10050 1250
F 0 "C10" V 9850 1100 50  0000 L CNN
F 1 "A765MU158M1ALAE014" V 10145 1280 50  0001 L CNN
F 2 "_ESP-Backpack-Custom-Libraries:CAP_EEE0JA102P" H 10150 1350 50  0001 C CNN
F 3 "" H 10150 1350 50  0001 C CNN
	1    10050 1250
	0    1    1    0   
$EndComp
$Comp
L _esp-backpack-custom-schematic-library:282837-2 5VDC_IN1
U 1 1
P 7600 8850
F 0 "5VDC_IN1" V 7447 8980 50  0000 L CNN
F 1 "282837-2" V 7538 8980 50  0000 L CNN
F 2 "_ESP-Backpack-Custom-Libraries:TE_282837-2" H 7600 8850 50  0001 L BNN
F 3 "" H 7600 8850 50  0001 L BNN
F 4 "Compliant with Exemptions" H 7600 8850 50  0001 L BNN "EU_RoHS_Compliance"
F 5 "282837-2" H 7600 8850 50  0001 L BNN "Comment"
	1    7600 8850
	0    1    1    0   
$EndComp
$EndSCHEMATC
